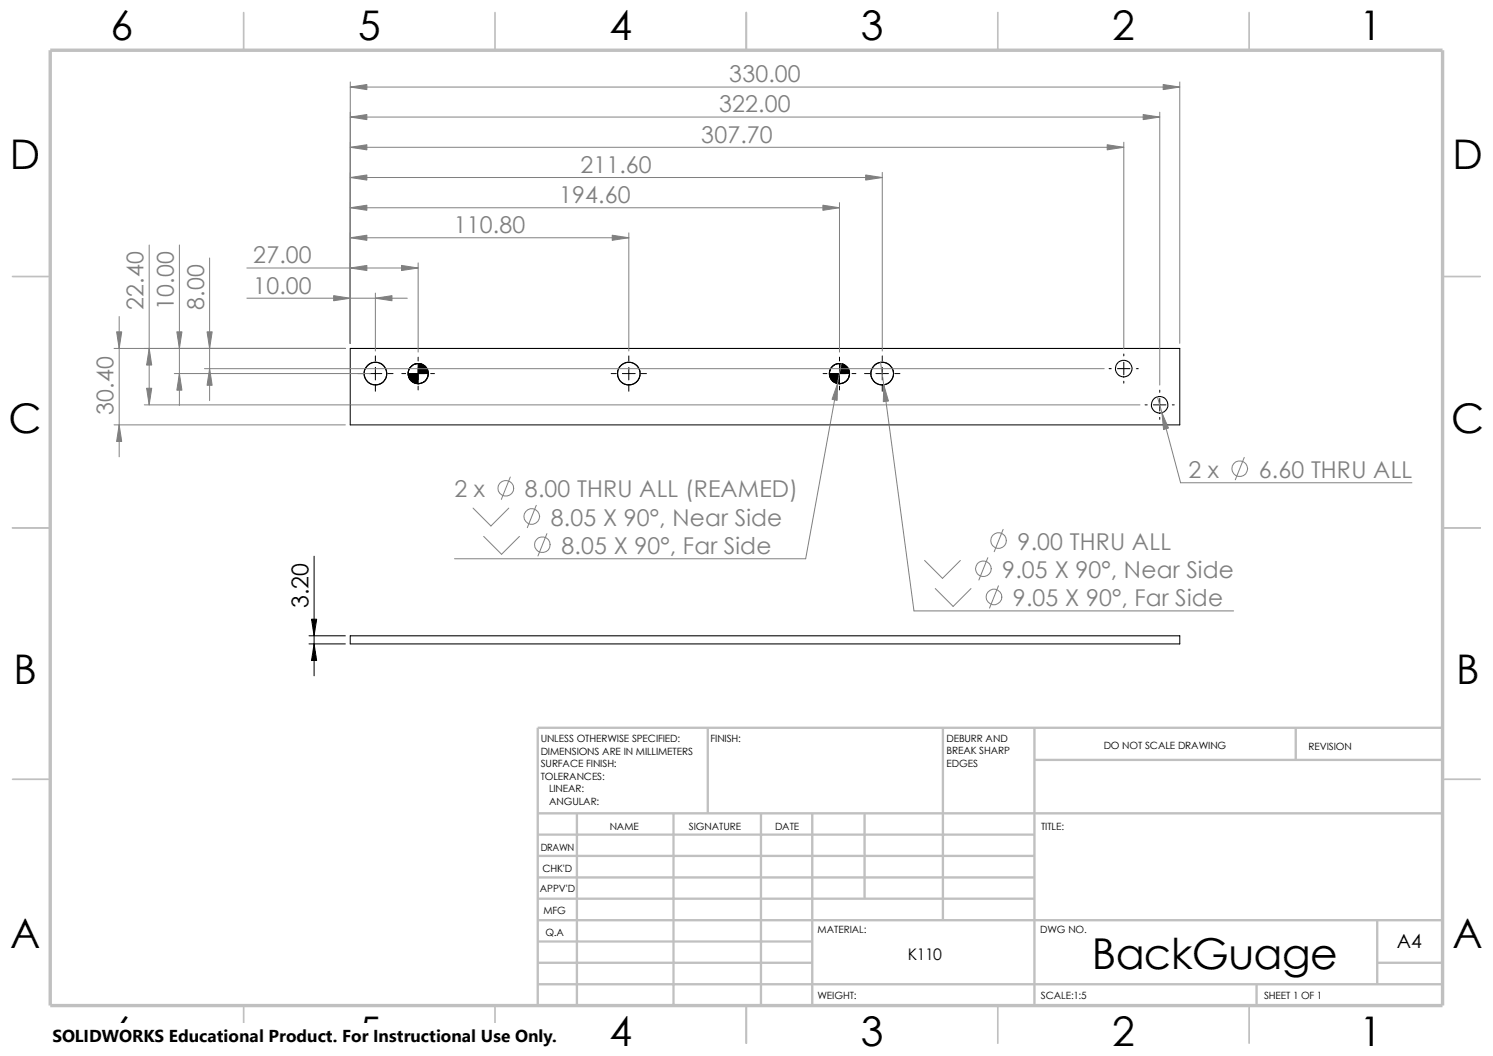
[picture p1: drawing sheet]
<svg xmlns="http://www.w3.org/2000/svg" width="297mm" height="210mm" viewBox="0 0 297 210" stroke-linecap="round" stroke-linejoin="round" font-family="sans-serif">
<g fill="none" stroke="#c0c0c0" stroke-width=".34">
<path d="M48.5 2.5v7.5M98.5 2.5v7.5M148.5 2.5v7.5M198.5 2.5v7.5M248.5 2.5v7.5M2.5 55h7.5M287 55h7.5M2.5 105h7.5M287 105h7.5M2.5 155h7.5M287 155h7.5M48.5 200v7.5"/>
<path d="M98.5 200v7.5M148.5 200v7.5M198.5 200v7.5M248.5 200v7.5"/>
</g>
<g fill="none" stroke="#c0c0c0" stroke-width=".47">
<path d="M140.8 144.7v17.1M187.6 144.7v38.3M205.8 144.7v55.3M205.8 151.1h81.2M257.8 144.7v6.4M287 144.7h-180v55.3M107 161.8h180M107 178.7h98.8M107 174.5h98.8M107 170.2h98.8M107 166h98.8M114.8 161.8v38.2"/>
<path d="M134 161.8v38.2M151.4 161.8v38.2M161.6 161.8v38.2M172 161.8v16.9M107 195.7h180M107 191.5h54.6M107 187.2h54.6M107 183h180M250 195.7v4.3M274 191.5h13M274 183v12.7"/>
</g>
<path d="M10 10h277v190h-277z" fill="none" stroke="#c0c0c0" stroke-width=".68" stroke-linecap="butt"/>
<g fill="none" stroke="#000" stroke-width=".21">
<path d="M69.7 69.3h165v15.2h-165zM69.7 126.4h165v1.7h-165z"/>
<circle cx="74.7" cy="74.3" r="2.24"/>
<circle cx="74.7" cy="74.3" r="2.27"/>
<circle cx="83.2" cy="74.3" r="2"/>
<circle cx="83.2" cy="74.3" r="2.02"/>
<circle cx="125.1" cy="74.3" r="2.27"/>
<circle cx="125.1" cy="74.3" r="2.24"/>
<circle cx="167" cy="74.3" r="2.01"/>
<circle cx="167" cy="74.3" r="2"/>
<circle cx="175.5" cy="74.3" r="2.27"/>
<circle cx="175.5" cy="74.3" r="2.24"/>
<circle cx="223.5" cy="73.3" r="1.65"/>
<circle cx="230.7" cy="80.5" r="1.65"/>
</g>
<g fill="none" stroke="#000" stroke-width=".2">
<path d="M71.2 74.3h1M73.4 74.3h2.5M74.7 70.8v1M74.7 73.1v2.5M74.7 76.8v1M77.2 74.3h1M79.9 74.3h.8M82 74.3h2.5M83.2 72.3a2.02 2.02 0 0 0-2 2M83.2 71v.8M83.2 73.1v2.5M83.2 76.8v.8"/>
<path d="M85.2 74.3a2.02 2.02 0 0 1-2 2M85.7 74.3h.7M121.6 74.3h1M123.8 74.3h2.6M125.1 70.8v1M125.1 73.1v2.5M125.1 76.8v1M127.6 74.3h1M163.7 74.3h.8M165.7 74.3h2.5M167 71v.8M167 73.1v2.5"/>
<path d="M167 76.8v.8M167 72.3a2.02 2.02 0 0 0-2 2M169 74.3a2.02 2.02 0 0 1-2 2M169.5 74.3h.8M172 74.3h1M174.2 74.3h2.5M175.5 70.8v1M175.5 73.1v2.5M175.5 76.8v1M178 74.3h1M220.6 73.3h.5M222.3 73.3h2.5"/>
<path d="M223.6 70.4v.4M223.6 72.1v2.4M223.6 75.8v.4M226.1 73.3h.3M230.7 77.6v.4M230.7 79.2v2.5M227.8 80.5h.4M229.4 80.5h2.5M230.7 83v.4M233.2 80.5h.4M62.5 110.6v23.8M61.5 126.4h7.2"/>
<path d="M61.5 128.1h7.2"/>
</g>
<g fill="#000" stroke="#000" stroke-width=".2">
<path d="M62 123.1h1l-.5 3.3zM62.5 128.1l.5 3.3h-1z"/>
<path d="M81.2 74.3h2v2a2.02 2.02 0 0 1-2-2z" fill-rule="evenodd"/>
<path d="M83.2 72.3a2.02 2.02 0 0 1 2 2h-2z" fill-rule="evenodd"/>
<path d="M165 74.3h2v2a2.02 2.02 0 0 1-2-2z" fill-rule="evenodd"/>
<path d="M167 72.3a2.02 2.02 0 0 1 2 2h-2z" fill-rule="evenodd"/>
</g>
<g fill="none" stroke="#808080" stroke-width=".2">
<path d="M69.7 16.3v52M69.7 17.3h165M234.7 16.3v52M69.7 35.3h105.8M69.7 29.3h153.9M69.7 23.3h161M175.5 34.3v35.5M223.6 28.3v41.1M230.7 22.3v54.3M29.7 48.7v31.8M35.7 48.7v31.9M41.7 51.3v28.4"/>
<path d="M49.1 59.3h31.9M49.1 53.3h34.1M69.7 47.3h55.4M69.7 41.3h97.3M74.7 58.3v11.5M83.2 52.3v17.7M125.1 46.3v23.5M167 40.3v29.7M22.7 69.3h46M23.7 62.9v27.9M34.7 74.3h39M40.7 73.3h179"/>
<path d="M167.3 72.3l-7 38.8h-69.9M175.2 72.1l6.6 49.4h63.6M230.3 78.9l4.6 17.1h46M22.7 84.5h46M28.7 80.5h198.1M101.5 94.9l-1.8 4.4M247.5 91l-1.8 4.4M94.1 101l3.6 3.6 3.5-3.6M96.2 106.7l3.6 3.5 3.5-3.5M106.7 100.5l-1.8 4.4M108.8 106.1l-1.8 4.5M183.9 111.5l3.6 3.5 3.6-3.5"/>
<path d="M186.1 117.1l3.5 3.5 3.6-3.5M196.5 110.9l-1.8 4.5M198.6 116.5l-1.8 4.4M199.6 105.3l-1.8 4.4"/>
<circle cx="100.6" cy="97.1" r="1.56"/>
<circle cx="246.6" cy="93.2" r="1.57"/>
<circle cx="105.8" cy="102.7" r="1.56"/>
<circle cx="107.9" cy="108.3" r="1.56"/>
<circle cx="195.6" cy="113.1" r="1.56"/>
<circle cx="197.8" cy="118.7" r="1.55"/>
<circle cx="198.6" cy="107.5" r="1.55"/>
</g>
<g fill="#808080" stroke="#808080" stroke-width=".2">
<path d="M29.2 77.2h1l-.5 3.3z"/>
<path d="M41.2 66h1l-.5 3.3z"/>
<path d="M41.7 73.3l.5 3.3h-1z"/>
<path d="M231.1 82.1l1.4 3-1 .3z"/>
<path d="M23.2 66h1l-.5 3.3z"/>
<path d="M175.8 76.5l.9 3.3-1 .1z"/>
<path d="M74.7 59.3l3.3-.5v1z"/>
<path d="M66.4 58.8l3.3 .5-3.3 .5z"/>
<path d="M79.9 52.8l3.3 .5-3.3 .5z"/>
<path d="M69.7 53.3l3.3-.5v1z"/>
<path d="M121.8 46.8l3.3 .5-3.3 .5z"/>
<path d="M69.7 47.3l3.3-.5v1z"/>
<path d="M163.7 40.8l3.3 .5-3.3 .5z"/>
<path d="M69.7 41.3l3.3-.5v1z"/>
<path d="M172.2 34.8l3.3 .5-3.3 .5z"/>
<path d="M69.7 35.3l3.3-.5v1z"/>
<path d="M220.3 28.8l3.3 .5-3.3 .5z"/>
<path d="M69.7 29.3l3.3-.5v1z"/>
<path d="M227.4 22.8l3.3 .5-3.3 .5z"/>
<path d="M69.7 23.3l3.3-.5v1z"/>
<path d="M231.4 16.8l3.3 .5-3.3 .5z"/>
<path d="M69.7 17.3l3.3-.5v1z"/>
<path d="M35.7 74.3l.5 3.3h-1z"/>
<path d="M35.2 66h1l-.5 3.3z"/>
<path d="M23.7 84.5l.5 3.3h-1z"/>
<path d="M29.7 69.3l.5 3.3h-1z"/>
<path d="M166.6 76.3l-.1 3.3-1-.2z"/>
</g>
<path d="M10.4 203.6h100.4v6.4h-100.4z" fill="#fff"/>
<text font-size="8.5" x="217.2" y="192.7">BackGuage</text>
<g font-size="8.1">
<text x="22" y="8">6</text>
<text x="71.2" y="8">5</text>
<text x="121.2" y="8">4</text>
<text x="171.2" y="8">3</text>
<text x="221.2" y="8">2</text>
<text x="270.5" y="8">1</text>
<text x="1.9" y="33.6">D</text>
<text x="288.9" y="33.6">D</text>
<text x="1.7" y="86.1">C</text>
<text x="288.7" y="86.1">C</text>
<text x="2.7" y="136.1">B</text>
<text x="289.7" y="136.1">B</text>
<text x="2" y="188.6">A</text>
<text x="289" y="188.6">A</text>
<text x="22" y="207.9">6</text>
<text x="71.2" y="207.9">5</text>
<text x="121.2" y="207.9">4</text>
<text x="171.2" y="207.9">3</text>
<text x="221.2" y="207.9">2</text>
<text x="270.5" y="207.9">1</text>
</g>
<g font-size="4.6" fill="#808080">
<text x="145.1" y="16.4">330.00</text>
<text x="143.1" y="22.4">322.00</text>
<text x="139.5" y="28.4">307.70</text>
<text x="115.5" y="34.4">211.60</text>
<text x="111.2" y="40.4">194.60</text>
<text x="90.3" y="46.4">110.80</text>
<text x="50.4" y="52.4">27.00</text>
<text x="50.4" y="58.4">10.00</text>
<text x="28.6" y="61.7" transform="rotate(-90 28.6 61.7)">22.40</text>
<text x="34.6" y="61.7" transform="rotate(-90 34.6 61.7)">10.00</text>
<text x="40.6" y="61.7" transform="rotate(-90 40.6 61.7)">8.00</text>
<text x="22.6" y="82.4" transform="rotate(-90 22.6 82.4)">30.40</text>
<text x="236.4" y="95">2 x</text>
<text x="250.4" y="95">6.60 THRU ALL</text>
<text x="90.4" y="98.9">2 x</text>
<text x="104.4" y="98.9">8.00 THRU ALL (REAMED)</text>
<text x="109.6" y="104.5">8.05 X 90°, Near Side</text>
<text x="111.7" y="110.1">8.05 X 90°, Far Side</text>
<text x="202.4" y="109.3">9.00 THRU ALL</text>
<text x="199.4" y="114.9">9.05 X 90°, Near Side</text>
<text x="201.5" y="120.5">9.05 X 90°, Far Side</text>
</g>
<text font-size="4.6" x="61.4" y="121" transform="rotate(-90 61.4 121)">3.20</text>
<text font-size="3.9" x="277.9" y="188.5">A4</text>
<text font-size="3.4" x="10.4" y="207.3">SOLIDWORKS Educational Product. For Instructional Use Only.</text>
<text font-size="3.2" x="180.6" y="190.9">K110</text>
<g font-size="2">
<text x="107.6" y="147.6">UNLESS OTHERWISE SPECIFIED:</text>
<text x="141.4" y="147.6">FINISH:</text>
<text x="188.3" y="147.5">DEBURR AND</text>
<text x="219.6" y="149">DO NOT SCALE DRAWING</text>
<text x="260.3" y="149.2">REVISION</text>
<text x="107.6" y="155.1">TOLERANCES:</text>
<text x="107.6" y="150.1">DIMENSIONS ARE IN MILLIMETERS</text>
<text x="107.6" y="152.6">SURFACE FINISH:</text>
<text x="188.3" y="152.5">EDGES</text>
<text x="188.3" y="150">BREAK SHARP</text>
<text x="109.2" y="157.6">LINEAR:</text>
<text x="109.2" y="160.1">ANGULAR:</text>
<text x="121.3" y="165.1">NAME</text>
<text x="137" y="165">SIGNATURE</text>
<text x="154.2" y="165">DATE</text>
<text x="207.1" y="165">TITLE:</text>
<text x="107.6" y="169.2">DRAWN</text>
<text x="107.9" y="173.4">CHK'D</text>
<text x="107.4" y="177.5">APPV'D</text>
<text x="108.1" y="181.8">MFG</text>
<text x="162.6" y="185.5">MATERIAL:</text>
<text x="206.9" y="185.5">DWG NO.</text>
<text x="108.5" y="186.1">Q.A</text>
<text x="162.6" y="198.6">WEIGHT:</text>
<text x="207.1" y="198.6">SCALE:1:5</text>
<text x="251.5" y="198.6">SHEET 1 OF 1</text>
</g>
</svg>
